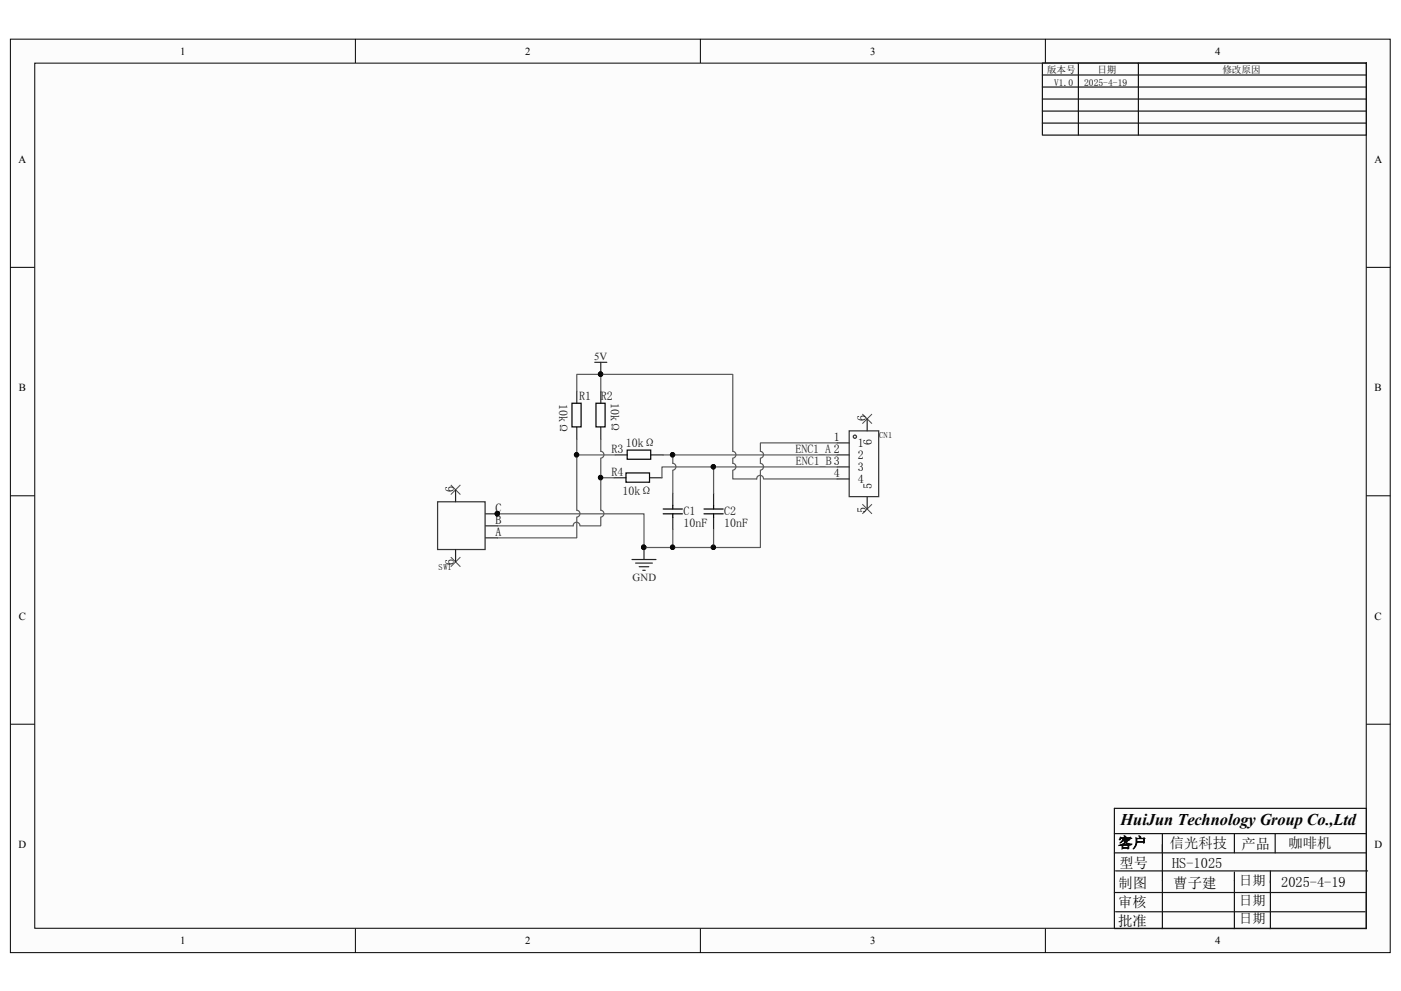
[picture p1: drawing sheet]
<svg xmlns="http://www.w3.org/2000/svg" width="297mm" height="210mm" viewBox="0 0 297 210" stroke-linecap="round" stroke-linejoin="round" font-family="sans-serif">
<path d="M2.3 8.4h292.3v193.4h-292.3z" fill="#fcfcfc"/>
<path d="M2.2 8.3h292.4v193.5h-292.4z" fill="none" stroke="#000" stroke-width=".21"/>
<path d="M7.5 13.5h282.1v183.2h-282.1z" fill="#fcfcfc"/>
<g fill="none" stroke="#000" stroke-width=".21">
<path d="M7.4 13.4h282.2v183.3h-282.2zM75.3 8.2v5.1M148.4 8.2v5.1M221.6 8.2v5.1M2.2 56.6h5.1M289.6 56.6h5.1M2.2 105.1h5.1M289.6 105.1h5.1M2.2 153.4h5.1M289.6 153.4h5.1M75.3 196.7v5.1M148.4 196.7v5.1"/>
<path d="M221.6 196.7v5.1"/>
</g>
<g fill="none" stroke="#151515" stroke-width=".25">
<path d="M220.9 13.3h68.7v15.3h-68.7zM220.9 15.9h68.7M220.9 18.4h68.7M228.6 13.3v15.3M241.3 13.3v15.3M220.9 21h68.7M220.9 23.5h68.7M220.9 26.1h68.7M236.2 171.3h53.4v25.4h-53.4zM236.2 176.6h53.4M246.4 176.6v20.1M261.6 176.6v4.1"/>
<path d="M270.3 176.6v4.1M236.2 189.1h53.4v7.6M236.2 180.7h53.4M236.4 184.5h53.4M236.4 193.2h52.9M261.6 184.8v11.9M269.2 184.5v12.2"/>
</g>
<g fill="none" stroke="#292929" stroke-width=".25">
<path d="M122.2 82.9v2.5M122.2 90.5v2.6M127.3 82.9v2.5M127.3 90.5v2.6M130.4 96.4h2.5M138 96.4h2.6M177.4 96.4h2.6M177.4 93.8h2.6M177.4 98.9h2.6M183.8 88.7v2.6M96.6 103.8v2.5M96.6 116.5v2.6"/>
<path d="M102.9 114h2.6M102.9 111.4h2.6M102.9 108.9h2.6M130.1 101.2h2.6M137.8 101.2h2.5M142.6 104.5v2.6M142.6 109.6v2.6M151.2 104.5v2.6M151.2 109.6v2.6M177.4 101.5h2.6M183.8 105.3v2.5"/>
</g>
<path d="M121.2 85.4h2v5.1h-2zM126.3 85.4h1.9v5.1h-1.9zM132.9 95.4h5v1.9h-5zM132.7 100.2h5v2h-5zM140.6 108.9h4M140.6 107.8h4M142.6 107.1v.7M142.6 108.9v.7M149.2 108.9h4.1M149.2 107.8h4.1M151.2 107.1v.7M151.2 108.9v.7" fill="none" stroke="#000" stroke-width=".25"/>
<path d="M126.1 76.8h2.5M127.3 76.8v2.5M133.9 118.5h5.1M134.7 119.3h3.6M136.5 116v2.5M135.5 120.1h2M136.2 120.8h.5" fill="none" stroke="#262626" stroke-width=".25"/>
<g fill="#0e0e0e" stroke="#0e0e0e" stroke-width=".21">
<circle cx="136.4" cy="116" r=".47"/>
<circle cx="127.3" cy="79.3" r=".47"/>
<circle cx="105.4" cy="108.8" r=".47"/>
<circle cx="142.5" cy="116" r=".47"/>
<circle cx="151.2" cy="98.9" r=".46"/>
<circle cx="142.5" cy="96.4" r=".46"/>
<circle cx="127.3" cy="101.2" r=".47"/>
<circle cx="122.2" cy="96.4" r=".46"/>
<circle cx="151.2" cy="116" r=".46"/>
</g>
<path d="M182.8 87.7l2 2.1M184.8 87.7l-2 2.1M95.5 118l2.1 2.1M95.5 102.8l2.1 2M97.6 118l-2.1 2.1M97.6 102.8l-2.1 2M182.8 106.8l2 2.1M184.8 106.8l-2 2.1" fill="none" stroke="#4c4c4c" stroke-width=".21"/>
<g fill="none" stroke="#303030" stroke-width=".25">
<path d="M180 91.3h6.2v13.9h-6.2zM92.7 106.3h10.1v10.1h-10.1z"/>
<circle cx="181.2" cy="92.5" r=".34"/>
</g>
<g fill="none" stroke="#5a5a5a" stroke-width=".25">
<path d="M127.3 79.3h28v16.3a.73 .73 0 0 1 .7 .8 .73 .73 0 0 1-.7 .7M122.2 82.9v-3.6h5.1v3.6M122.2 93.1v15a.73 .73 0 0 1 .7 .7 .73 .73 0 0 1-.7 .8M122.2 96.4h8.2M127.3 97.1v11a.73 .73 0 0 1 .7 .7 .73 .73 0 0 1-.7 .8M127.3 93.1v2.5a.73 .73 0 0 1 .7 .8 .73 .73 0 0 1-.7 .7M140.6 96.4h2v1.8a.73 .73 0 0 1 .7 .7 .73 .73 0 0 1-.7 .7M142.6 99.7v4.8M142.6 96.4h34.8M151.2 98.9h26.2M155.3 97.1v1.1a.73 .73 0 0 1 .7 .7 .73 .73 0 0 1-.7 .7M155.3 99.7v1.8h5.1a.72 .72 0 0 1 .7-.8 .72 .72 0 0 1 .7 .8"/>
<path d="M161.2 99.7v16.3h-10M161.2 97.1v1.1a.73 .73 0 0 1 .6 .7 .73 .73 0 0 1-.6 .7M177.4 93.8h-16.2v1.8a.72 .72 0 0 1 .6 .8 .72 .72 0 0 1-.6 .7M105.2 108.9h31.3v7.1h14.7v-3.8M122.2 109.6v4.4h-16.7M122.9 111.4a.72 .72 0 0 0-.7-.7 .72 .72 0 0 0-.7 .7h-16M127.3 109.6v1.8h-4.3M127.3 101.2h2.8M140.3 101.2v-2.3h10.9v5.6M142.6 112.2v3.8M161.9 101.5h15.5"/>
</g>
<text font-size="3.5" x="237.5" y="174.8">HuiJun Technology Group Co.,Ltd</text>
<g font-size="3">
<text x="237" y="179.6">客户</text>
<text x="263.1" y="179.8">产品</text>
<text x="237.2" y="183.9">型号</text>
<text x="237.1" y="188">制图</text>
<text x="248.7" y="188.1">曹子建</text>
<text x="271.5" y="187.9">2025-4-19</text>
<text x="237" y="192.1">审核</text>
<text x="237" y="196.2">批准</text>
</g>
<g font-size="3" fill="#060606">
<text x="247.9" y="179.7">信光科技</text>
<text x="273.1" y="179.7">咖啡机</text>
<text x="248.4" y="183.8">HS-1025</text>
</g>
<g font-size="2.8">
<text x="262.6" y="187.5">日期</text>
<text x="262.6" y="191.9">日期</text>
<text x="262.6" y="195.7">日期</text>
</g>
<g font-size="2.5" fill="#0e0e0e">
<text x="118.5" y="85.7" transform="rotate(90 118.5 85.7)">10kΩ</text>
<text x="122.8" y="84.8">R1</text>
<text x="127.3" y="84.8">R2</text>
<text x="129.5" y="85.4" transform="rotate(90 129.5 85.4)">10kΩ</text>
<text x="132.7" y="94.7">10kΩ</text>
<text x="129.6" y="100.8">R4</text>
<text x="129.6" y="96">R3</text>
<text x="131.9" y="105">10kΩ</text>
<text x="144.9" y="111.6">10nF</text>
<text x="144.9" y="109.1">C1</text>
<text x="153.5" y="111.6">10nF</text>
<text x="153.5" y="109.1">C2</text>
</g>
<g font-size="2.5">
<text x="183.5" y="89.2" transform="rotate(-90 183.5 89.2)">6</text>
<text x="176.7" y="93.5">1</text>
<text x="181.8" y="94.7">1</text>
<text x="184.7" y="94.3" transform="rotate(-90 184.7 94.3)">6</text>
<text x="176.7" y="101.1">4</text>
<text x="181.8" y="97.3">2</text>
<text x="181.8" y="99.8">3</text>
<text x="96.2" y="104.3" transform="rotate(-90 96.2 104.3)">6</text>
<text x="181.8" y="102.4">4</text>
<text x="184.7" y="103.5" transform="rotate(-90 184.7 103.5)">5</text>
<text x="105" y="113.6">A</text>
<text x="105" y="111.1">B</text>
<text x="105" y="108.5">C</text>
<text x="183.5" y="108.6" transform="rotate(-90 183.5 108.6)">5</text>
<text x="96.2" y="119.8" transform="rotate(-90 96.2 119.8)">6</text>
</g>
<g font-size="2.5" fill="#1c1c1c">
<text x="168.6" y="96">ENC1_A 2</text>
<text x="168.7" y="98.6">ENC1_B 3</text>
</g>
<g font-size="2.3">
<text x="38.2" y="11.6">1</text>
<text x="111.3" y="11.6">2</text>
<text x="184.4" y="11.6">3</text>
<text x="257.6" y="11.6">4</text>
<text x="3.9" y="34.5">A</text>
<text x="291.3" y="34.5">A</text>
<text x="4" y="82.9">B</text>
<text x="291.3" y="82.9">B</text>
<text x="4" y="131.3">C</text>
<text x="291.3" y="131.3">C</text>
<text x="3.9" y="179.7">D</text>
<text x="291.3" y="179.7">D</text>
<text x="38.2" y="200.1">1</text>
<text x="111.3" y="200.1">2</text>
<text x="184.4" y="200.1">3</text>
<text x="257.6" y="200.1">4</text>
</g>
<g font-size="2.3" fill="#262626">
<text x="125.9" y="76.3">5V</text>
<text x="134" y="123.1">GND</text>
</g>
<g font-size="2">
<text x="221.9" y="15.5">版本号</text>
<text x="232.6" y="15.5">日期</text>
<text x="259.1" y="15.5">修改原因</text>
</g>
<g font-size="2" fill="#060606">
<text x="223.4" y="18.1">V1.0</text>
<text x="229.8" y="18.1">2025-4-19</text>
</g>
<g font-size="1.8">
<text x="186.4" y="92.8">CN1</text>
<text x="93" y="120.8">SW1</text>
</g>
</svg>
